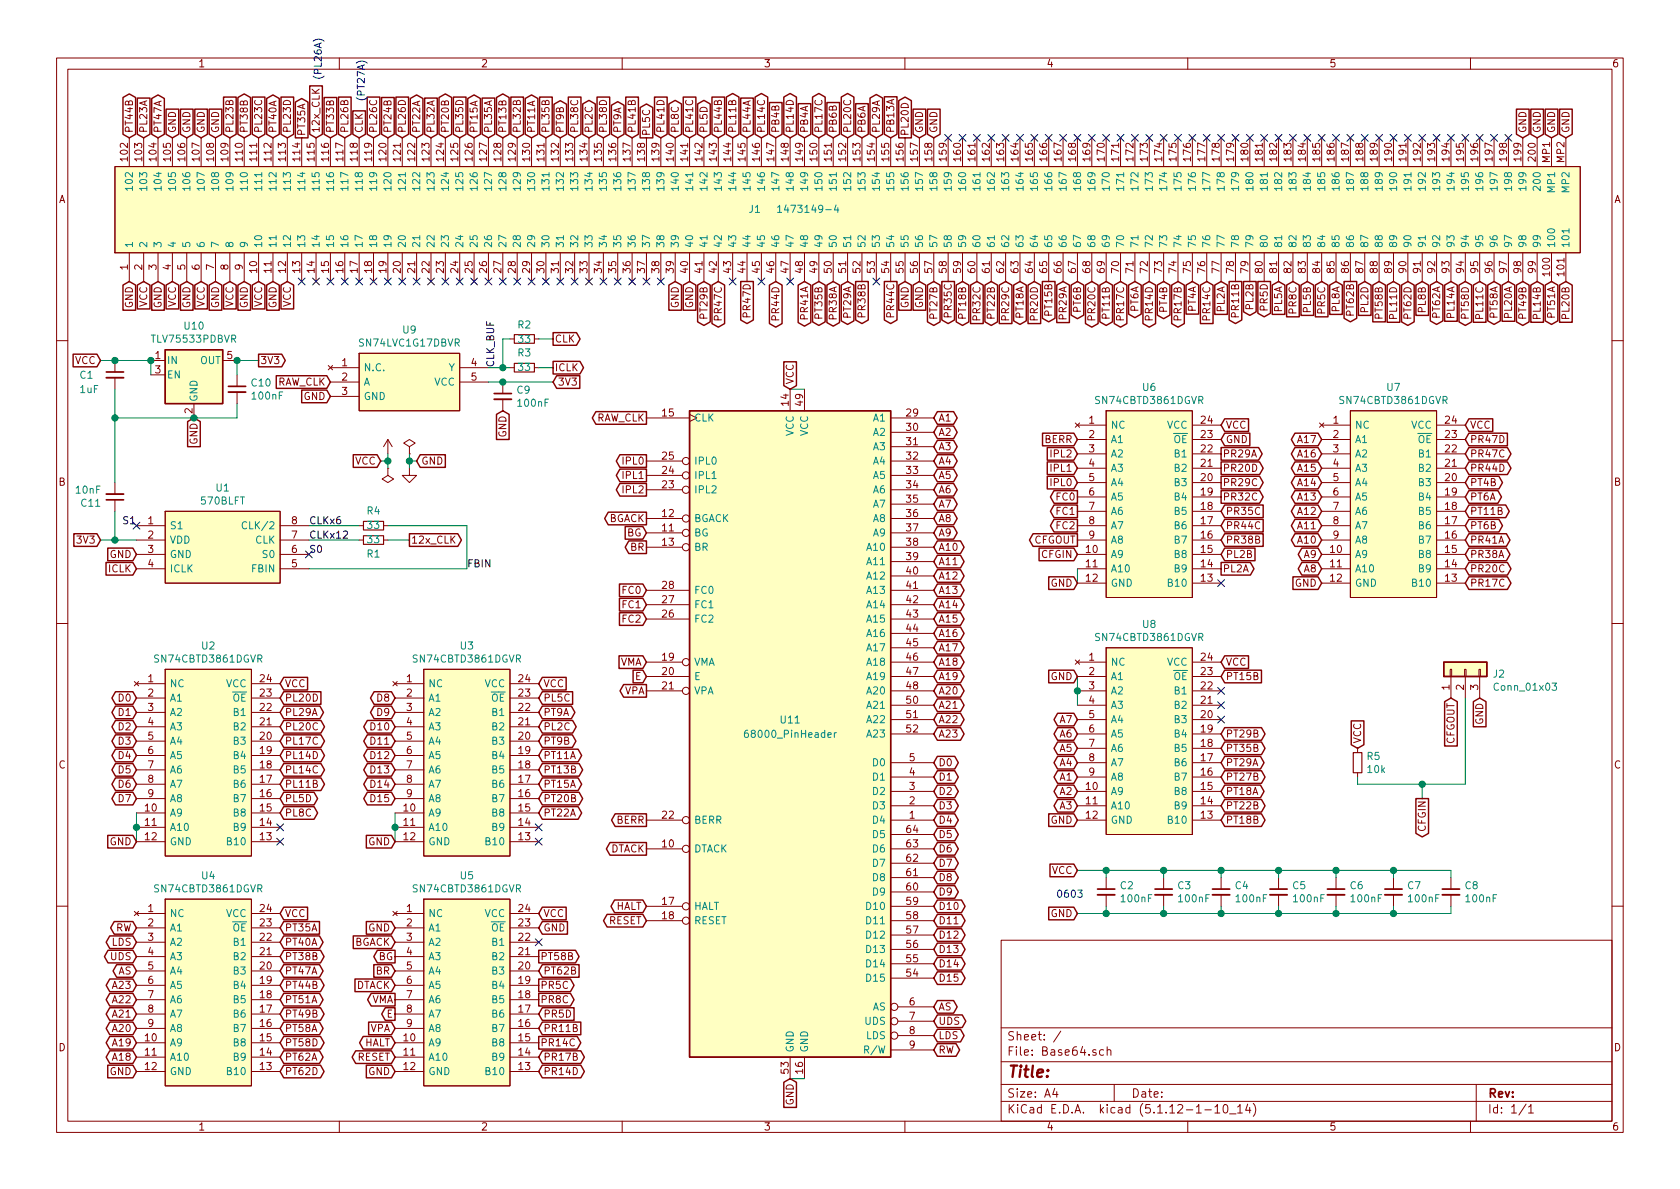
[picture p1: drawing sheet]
EESchema Schematic File Version 4
EELAYER 30 0
EELAYER END
$Descr A4 11693 8268
encoding utf-8
Sheet 1 1
Title ""
Date ""
Rev ""
Comp ""
Comment1 ""
Comment2 ""
Comment3 ""
Comment4 ""
$EndDescr
$Comp
L power:VCC #PWR0101
U 1 1
P 2700 3150
F 0 "#PWR0101" H 2715 3323 50  0001 C CNN
F 1 "VCC" H 2715 3323 50  0001 C CNN
F 2 "" H 2700 3150 50  0001 C CNN
F 3 "" H 2700 3150 50  0001 C CNN
	1    2700 3150
	1    0    0    -1  
$EndComp
$Comp
L power:PWR_FLAG #FLG0101
U 1 1
P 2700 3250
F 0 "#FLG0101" H 2700 3325 50  0001 C CNN
F 1 "PWR_FLAG" H 2700 3423 50  0001 C CNN
F 2 "" H 2700 3250 50  0001 C CNN
F 3 "~" H 2700 3250 50  0001 C CNN
	1    2700 3250
	-1   0    0    1   
$EndComp
Text GLabel 2650 3200 0    50   Input ~ 0
VCC
Wire Wire Line
	2700 3150 2700 3200
Wire Wire Line
	2650 3200 2700 3200
Connection ~ 2700 3200
Wire Wire Line
	2700 3200 2700 3250
$Comp
L power:PWR_FLAG #FLG0102
U 1 1
P 2850 3150
F 0 "#FLG0102" H 2850 3225 50  0001 C CNN
F 1 "PWR_FLAG" H 2850 3323 50  0001 C CNN
F 2 "" H 2850 3150 50  0001 C CNN
F 3 "~" H 2850 3150 50  0001 C CNN
	1    2850 3150
	1    0    0    -1  
$EndComp
$Comp
L power:GND #PWR0102
U 1 1
P 2850 3250
F 0 "#PWR0102" H 2850 3000 50  0001 C CNN
F 1 "GND" H 2855 3077 50  0001 C CNN
F 2 "" H 2850 3250 50  0001 C CNN
F 3 "" H 2850 3250 50  0001 C CNN
	1    2850 3250
	1    0    0    -1  
$EndComp
Text GLabel 2900 3200 2    50   Input ~ 0
GND
Wire Wire Line
	2850 3150 2850 3200
Wire Wire Line
	2900 3200 2850 3200
Connection ~ 2850 3200
Wire Wire Line
	2850 3200 2850 3250
$Comp
L CPU_NXP_68000:68000D U11
U 1 1
P 5500 5100
F 0 "U11" H 5500 5200 50  0000 C CNN
F 1 "68000_PinHeader" H 5500 5100 50  0000 C CNN
F 2 "Package_DIP:DIP-64_W22.86mm" H 5500 5100 50  0001 C CNN
F 3 "" H 5500 5100 50  0001 C CNN
	1    5500 5100
	1    0    0    -1  
$EndComp
Text GLabel 5500 7500 3    50   Input ~ 0
GND
Wire Wire Line
	5500 7500 5600 7500
Text GLabel 5500 2700 1    50   Input ~ 0
VCC
Wire Wire Line
	5500 2700 5600 2700
Text GLabel 6500 2900 2    50   BiDi ~ 0
A1
Text GLabel 6500 3000 2    50   BiDi ~ 0
A2
Text GLabel 6500 3100 2    50   BiDi ~ 0
A3
Text GLabel 6500 3200 2    50   BiDi ~ 0
A4
Text GLabel 6500 3300 2    50   BiDi ~ 0
A5
Text GLabel 6500 3400 2    50   BiDi ~ 0
A6
Text GLabel 6500 3500 2    50   BiDi ~ 0
A7
Text GLabel 6500 3600 2    50   BiDi ~ 0
A8
Text GLabel 6500 3700 2    50   BiDi ~ 0
A9
Text GLabel 6500 3800 2    50   BiDi ~ 0
A10
Text GLabel 6500 3900 2    50   BiDi ~ 0
A11
Text GLabel 6500 4000 2    50   BiDi ~ 0
A12
Text GLabel 6500 4100 2    50   BiDi ~ 0
A13
Text GLabel 6500 4200 2    50   BiDi ~ 0
A14
Text GLabel 6500 4300 2    50   BiDi ~ 0
A15
Text GLabel 6500 4400 2    50   BiDi ~ 0
A16
Text GLabel 6500 4500 2    50   BiDi ~ 0
A17
Text GLabel 6500 4600 2    50   BiDi ~ 0
A18
Text GLabel 6500 4700 2    50   BiDi ~ 0
A19
Text GLabel 6500 4800 2    50   BiDi ~ 0
A20
Text GLabel 6500 4900 2    50   BiDi ~ 0
A21
Text GLabel 6500 5000 2    50   BiDi ~ 0
A22
Text GLabel 6500 5100 2    50   BiDi ~ 0
A23
Text GLabel 6500 5300 2    50   BiDi ~ 0
D0
Text GLabel 6500 5400 2    50   BiDi ~ 0
D1
Text GLabel 6500 5500 2    50   BiDi ~ 0
D2
Text GLabel 6500 5600 2    50   BiDi ~ 0
D3
Text GLabel 6500 5700 2    50   BiDi ~ 0
D4
Text GLabel 6500 5800 2    50   BiDi ~ 0
D5
Text GLabel 6500 5900 2    50   BiDi ~ 0
D6
Text GLabel 6500 6000 2    50   BiDi ~ 0
D7
Text GLabel 6500 6100 2    50   BiDi ~ 0
D8
Text GLabel 6500 6200 2    50   BiDi ~ 0
D9
Text GLabel 6500 6300 2    50   BiDi ~ 0
D10
Text GLabel 6500 6400 2    50   BiDi ~ 0
D11
Text GLabel 6500 6500 2    50   BiDi ~ 0
D12
Text GLabel 6500 6600 2    50   BiDi ~ 0
D13
Text GLabel 6500 6700 2    50   BiDi ~ 0
D14
Text GLabel 6500 6800 2    50   BiDi ~ 0
D15
Text GLabel 6500 7000 2    50   BiDi ~ 0
AS
Text GLabel 6500 7100 2    50   BiDi ~ 0
UDS
Text GLabel 6500 7200 2    50   BiDi ~ 0
LDS
Text GLabel 6500 7300 2    50   BiDi ~ 0
RW
Text GLabel 4500 4100 0    50   Input ~ 0
FC0
Text GLabel 4500 4200 0    50   Input ~ 0
FC1
Text GLabel 4500 4300 0    50   Input ~ 0
FC2
Text GLabel 2750 6950 0    50   Output ~ 0
VMA
Text GLabel 4500 4700 0    50   Input ~ 0
E
Text GLabel 4500 4800 0    50   Output ~ 0
VPA
Text GLabel 4500 3800 0    50   Output ~ 0
BR
Text GLabel 4500 3700 0    50   Input ~ 0
BG
Text GLabel 4500 3600 0    50   Output ~ 0
BGACK
Text GLabel 4500 3200 0    50   Output ~ 0
IPL0
Text GLabel 4500 3300 0    50   Output ~ 0
IPL1
Text GLabel 4500 3400 0    50   Output ~ 0
IPL2
Text GLabel 4500 2900 0    50   Output ~ 0
RAW_CLK
Text GLabel 4500 5700 0    50   Output ~ 0
BERR
Text GLabel 4500 5900 0    50   Output ~ 0
DTACK
Text GLabel 4500 6300 0    50   BiDi ~ 0
HALT
Text GLabel 4500 6400 0    50   BiDi ~ 0
RESET
$Comp
L Base64:1473149-1 J1
U 1 1
P 900 1950
F 0 "J1" V 1400 -2450 50  0000 L CNN
F 1 "1473149-4" V 1400 -3000 50  0000 L CNN
F 2 "Base64:TE_DDR2-SODIMM-200_1473149-x" H 1750 2050 50  0001 L CNN
F 3 "https://www.te.com/commerce/DocumentDelivery/DDEController?Action=srchrtrv&DocNm=1473149&DocType=Customer+Drawing&DocLang=English" H 1750 1950 50  0001 L CNN
	1    900  1950
	0    -1   -1   0   
$EndComp
Text GLabel 2300 2650 0    50   Input ~ 0
RAW_CLK
Text GLabel 4100 950  1    50   BiDi ~ 0
PL2C
Text GLabel 4500 950  1    50   Output ~ 0
PL5C
Text GLabel 9100 1950 3    50   Input ~ 0
PL5B
Text GLabel 8900 1950 3    50   Input ~ 0
PL5A
Text GLabel 9500 1950 3    50   Input ~ 0
PL2D
Text GLabel 8700 1950 3    50   Output ~ 0
PL2B
Text GLabel 8500 1950 3    50   Input ~ 0
PL2A
Text GLabel 2700 950  1    50   Input ~ 0
PT24B
Text GLabel 10600 950  1    50   Input ~ 0
GND
Text GLabel 6400 950  1    50   Input ~ 0
GND
NoConn ~ 6600 950 
NoConn ~ 6700 950 
NoConn ~ 6800 950 
NoConn ~ 6900 950 
NoConn ~ 7000 950 
NoConn ~ 7100 950 
NoConn ~ 7200 950 
NoConn ~ 7300 950 
NoConn ~ 7400 950 
NoConn ~ 7500 950 
NoConn ~ 7600 950 
NoConn ~ 7700 950 
NoConn ~ 7800 950 
NoConn ~ 7900 950 
NoConn ~ 8000 950 
NoConn ~ 8100 950 
NoConn ~ 8200 950 
NoConn ~ 8300 950 
NoConn ~ 8400 950 
NoConn ~ 8500 950 
NoConn ~ 8600 950 
NoConn ~ 8700 950 
NoConn ~ 8800 950 
NoConn ~ 8900 950 
NoConn ~ 9000 950 
NoConn ~ 9100 950 
NoConn ~ 9200 950 
NoConn ~ 9300 950 
NoConn ~ 9400 950 
NoConn ~ 9500 950 
NoConn ~ 9600 950 
NoConn ~ 9700 950 
NoConn ~ 9800 950 
NoConn ~ 9900 950 
NoConn ~ 10000 950 
NoConn ~ 10100 950 
NoConn ~ 10200 950 
NoConn ~ 10300 950 
NoConn ~ 10400 950 
NoConn ~ 10500 950 
Text GLabel 900  1950 3    50   Input ~ 0
GND
Text GLabel 1100 1950 3    50   Input ~ 0
GND
Text GLabel 1300 1950 3    50   Input ~ 0
GND
Text GLabel 1500 1950 3    50   Input ~ 0
GND
Text GLabel 1700 1950 3    50   Input ~ 0
GND
Text GLabel 1900 1950 3    50   Input ~ 0
GND
Text GLabel 1000 1950 3    50   Input ~ 0
VCC
Text GLabel 1200 1950 3    50   Input ~ 0
VCC
Text GLabel 1400 1950 3    50   Input ~ 0
VCC
Text GLabel 1600 1950 3    50   Input ~ 0
VCC
Text GLabel 1800 1950 3    50   Input ~ 0
VCC
Text GLabel 2000 1950 3    50   Input ~ 0
VCC
Text GLabel 4700 1950 3    50   Input ~ 0
GND
Text GLabel 4800 1950 3    50   Input ~ 0
GND
NoConn ~ 2100 1950
NoConn ~ 2200 1950
NoConn ~ 2300 1950
NoConn ~ 2400 1950
NoConn ~ 2500 1950
NoConn ~ 2600 1950
NoConn ~ 2700 1950
NoConn ~ 2800 1950
NoConn ~ 2900 1950
NoConn ~ 3000 1950
NoConn ~ 3100 1950
NoConn ~ 3200 1950
NoConn ~ 3300 1950
NoConn ~ 3400 1950
NoConn ~ 3500 1950
NoConn ~ 3600 1950
NoConn ~ 3700 1950
NoConn ~ 3800 1950
NoConn ~ 3900 1950
NoConn ~ 4000 1950
NoConn ~ 4100 1950
NoConn ~ 4200 1950
NoConn ~ 4300 1950
NoConn ~ 4400 1950
NoConn ~ 4500 1950
NoConn ~ 4600 1950
Text GLabel 4900 1950 3    50   BiDi ~ 0
PT29B
NoConn ~ 5100 1950
NoConn ~ 5300 1950
NoConn ~ 5500 1950
Text GLabel 5000 1950 3    50   BiDi ~ 0
PR47C
Text GLabel 5200 1950 3    50   Output ~ 0
PR47D
Text GLabel 5400 1950 3    50   BiDi ~ 0
PR44D
Text GLabel 5600 1950 3    50   BiDi ~ 0
PR41A
Text GLabel 5700 1950 3    50   BiDi ~ 0
PT35B
Text GLabel 5800 1950 3    50   BiDi ~ 0
PR38A
Text GLabel 5900 1950 3    50   BiDi ~ 0
PT29A
Text GLabel 6000 1950 3    50   Output ~ 0
PR38B
NoConn ~ 6100 1950
Text GLabel 6200 1950 3    50   Output ~ 0
PR44C
Text GLabel 6300 1950 3    50   Input ~ 0
GND
Text GLabel 6400 1950 3    50   Input ~ 0
GND
Text GLabel 6500 1950 3    50   BiDi ~ 0
PT27B
Text GLabel 6600 1950 3    50   Output ~ 0
PR35C
Text GLabel 6700 1950 3    50   BiDi ~ 0
PT18B
Text GLabel 6800 1950 3    50   Input ~ 0
PR32C
Text GLabel 6900 1950 3    50   BiDi ~ 0
PT22B
Text GLabel 7000 1950 3    50   Input ~ 0
PR29C
Text GLabel 7100 1950 3    50   BiDi ~ 0
PT18A
Text GLabel 7200 1950 3    50   Input ~ 0
PR20D
Text GLabel 7300 1950 3    50   Output ~ 0
PT15B
Text GLabel 7400 1950 3    50   Input ~ 0
PR29A
Text GLabel 7500 1950 3    50   BiDi ~ 0
PT6B
Text GLabel 7600 1950 3    50   BiDi ~ 0
PR20C
Text GLabel 7700 1950 3    50   BiDi ~ 0
PT11B
Text GLabel 7800 1950 3    50   BiDi ~ 0
PR17C
Text GLabel 7900 1950 3    50   BiDi ~ 0
PT6A
Text GLabel 8000 1950 3    50   BiDi ~ 0
PR14D
Text GLabel 8100 1950 3    50   BiDi ~ 0
PT4B
Text GLabel 8200 1950 3    50   BiDi ~ 0
PR17B
Text GLabel 8300 1950 3    50   Input ~ 0
PT4A
Text GLabel 8400 1950 3    50   Input ~ 0
PR14C
Text GLabel 8600 1950 3    50   Output ~ 0
PR11B
Text GLabel 8800 1950 3    50   Output ~ 0
PR5D
Text GLabel 9000 1950 3    50   Input ~ 0
PR8C
Text GLabel 9200 1950 3    50   Input ~ 0
PR5C
Text GLabel 9300 1950 3    50   Input ~ 0
PL8A
Text GLabel 9400 1950 3    50   Output ~ 0
PT62B
Text GLabel 9600 1950 3    50   Input ~ 0
PT58B
Text GLabel 9700 1950 3    50   Input ~ 0
PL11D
Text GLabel 9800 1950 3    50   BiDi ~ 0
PT62D
Text GLabel 9900 1950 3    50   Input ~ 0
PL8B
Text GLabel 10000 1950 3    50   BiDi ~ 0
PT62A
Text GLabel 10100 1950 3    50   Input ~ 0
PL14A
Text GLabel 10200 1950 3    50   BiDi ~ 0
PT58D
Text GLabel 10300 1950 3    50   Input ~ 0
PL11C
Text GLabel 10400 1950 3    50   BiDi ~ 0
PT58A
Text GLabel 10500 1950 3    50   Input ~ 0
PL20A
Text GLabel 10600 1950 3    50   BiDi ~ 0
PT49B
Text GLabel 10700 1950 3    50   Input ~ 0
PL14B
Text GLabel 10800 1950 3    50   BiDi ~ 0
PT51A
Text GLabel 10900 1950 3    50   Input ~ 0
PL20B
Text GLabel 900  950  1    50   BiDi ~ 0
PT44B
Text GLabel 1000 950  1    50   Input ~ 0
PL23A
Text GLabel 1100 950  1    50   BiDi ~ 0
PT47A
Text GLabel 1200 950  1    50   Input ~ 0
GND
Text GLabel 1300 950  1    50   Input ~ 0
GND
Text GLabel 1400 950  1    50   Input ~ 0
GND
Text GLabel 1500 950  1    50   Input ~ 0
GND
Text GLabel 1600 950  1    50   Input ~ 0
PL23B
Text GLabel 1700 950  1    50   BiDi ~ 0
PT38B
Text GLabel 1800 950  1    50   Input ~ 0
PL23C
Text GLabel 1900 950  1    50   BiDi ~ 0
PT40A
Text GLabel 2000 950  1    50   Input ~ 0
PL23D
Text GLabel 2100 950  1    50   Output ~ 0
PT35A
Text GLabel 2300 950  1    50   Input ~ 0
PT33B
Text GLabel 2400 950  1    50   Input ~ 0
PL26B
Text GLabel 2600 950  1    50   Input ~ 0
PL26C
Text GLabel 2800 950  1    50   Input ~ 0
PL26D
Text GLabel 2900 950  1    50   BiDi ~ 0
PT22A
Text GLabel 3000 950  1    50   Input ~ 0
PL32A
Text GLabel 3100 950  1    50   BiDi ~ 0
PT20B
Text GLabel 3200 950  1    50   Input ~ 0
PL35D
Text GLabel 3300 950  1    50   BiDi ~ 0
PT15A
Text GLabel 3400 950  1    50   Input ~ 0
PL35A
Text GLabel 3500 950  1    50   BiDi ~ 0
PT13B
Text GLabel 3600 950  1    50   Input ~ 0
PL32B
Text GLabel 3700 950  1    50   BiDi ~ 0
PT11A
Text GLabel 3800 950  1    50   Input ~ 0
PL35B
Text GLabel 3900 950  1    50   BiDi ~ 0
PT9B
Text GLabel 4000 950  1    50   Input ~ 0
PL38C
Text GLabel 4200 950  1    50   Input ~ 0
PL38D
Text GLabel 4300 950  1    50   BiDi ~ 0
PT9A
Text GLabel 4400 950  1    50   Input ~ 0
PL41B
Text GLabel 4600 950  1    50   Input ~ 0
PL41D
Text GLabel 4700 950  1    50   BiDi ~ 0
PL8C
Text GLabel 4800 950  1    50   Input ~ 0
PL41C
Text GLabel 4900 950  1    50   BiDi ~ 0
PL5D
Text GLabel 5000 950  1    50   Input ~ 0
PL44B
Text GLabel 5100 950  1    50   BiDi ~ 0
PL11B
Text GLabel 5200 950  1    50   Input ~ 0
PL44A
Text GLabel 5300 950  1    50   BiDi ~ 0
PL14C
Text GLabel 5400 950  1    50   Input ~ 0
PB4B
Text GLabel 5500 950  1    50   BiDi ~ 0
PL14D
Text GLabel 5600 950  1    50   Input ~ 0
PB4A
Text GLabel 5700 950  1    50   BiDi ~ 0
PL17C
Text GLabel 5800 950  1    50   Input ~ 0
PB6B
Text GLabel 5900 950  1    50   BiDi ~ 0
PL20C
Text GLabel 6000 950  1    50   Input ~ 0
PB6A
Text GLabel 6100 950  1    50   BiDi ~ 0
PL29A
Text GLabel 6200 950  1    50   Input ~ 0
PB13A
Text GLabel 6300 950  1    50   Output ~ 0
PL20D
Text GLabel 950  4850 0    50   BiDi ~ 0
D0
Text GLabel 950  4950 0    50   BiDi ~ 0
D1
Text GLabel 950  5050 0    50   BiDi ~ 0
D2
Text GLabel 950  5150 0    50   BiDi ~ 0
D3
Text GLabel 950  5250 0    50   BiDi ~ 0
D4
Text GLabel 950  5350 0    50   BiDi ~ 0
D5
Text GLabel 950  5450 0    50   BiDi ~ 0
D6
Text GLabel 950  5550 0    50   BiDi ~ 0
D7
Text GLabel 950  5850 0    50   Input ~ 0
GND
Text GLabel 10700 950  1    50   Input ~ 0
GND
Text GLabel 10800 950  1    50   Input ~ 0
GND
Text GLabel 10900 950  1    50   Input ~ 0
GND
Text GLabel 3750 5050 2    50   BiDi ~ 0
PL2C
Text GLabel 3750 4850 2    50   Input ~ 0
PL5C
Text GLabel 3750 5250 2    50   BiDi ~ 0
PT11A
Text GLabel 3750 5150 2    50   BiDi ~ 0
PT9B
Text GLabel 3750 4950 2    50   BiDi ~ 0
PT9A
Text GLabel 1950 5650 2    50   BiDi ~ 0
PL8C
Text GLabel 1950 5550 2    50   BiDi ~ 0
PL5D
Text GLabel 1950 5450 2    50   BiDi ~ 0
PL11B
Text GLabel 1950 5350 2    50   BiDi ~ 0
PL14C
Text GLabel 1950 5250 2    50   BiDi ~ 0
PL14D
Text GLabel 1950 5150 2    50   BiDi ~ 0
PL17C
Text GLabel 1950 5050 2    50   BiDi ~ 0
PL20C
Text GLabel 1950 4950 2    50   BiDi ~ 0
PL29A
Text GLabel 1950 4850 2    50   Input ~ 0
PL20D
Text GLabel 2750 4850 0    50   BiDi ~ 0
D8
Text GLabel 2750 4950 0    50   BiDi ~ 0
D9
Text GLabel 2750 5050 0    50   BiDi ~ 0
D10
Text GLabel 2750 5150 0    50   BiDi ~ 0
D11
Text GLabel 2750 5250 0    50   BiDi ~ 0
D12
Text GLabel 2750 5350 0    50   BiDi ~ 0
D13
Text GLabel 2750 5450 0    50   BiDi ~ 0
D14
Text GLabel 2750 5550 0    50   BiDi ~ 0
D15
Text GLabel 2750 5850 0    50   Input ~ 0
GND
Text GLabel 1950 6350 2    50   Input ~ 0
VCC
Text GLabel 3750 5650 2    50   BiDi ~ 0
PT22A
Text GLabel 3750 5550 2    50   BiDi ~ 0
PT20B
Text GLabel 3750 5450 2    50   BiDi ~ 0
PT15A
Text GLabel 3750 5350 2    50   BiDi ~ 0
PT13B
Text GLabel 950  7450 0    50   Input ~ 0
GND
Text GLabel 2750 7450 0    50   Input ~ 0
GND
Text GLabel 950  6850 0    50   BiDi ~ 0
A23
Text GLabel 950  6950 0    50   BiDi ~ 0
A22
Text GLabel 950  7050 0    50   BiDi ~ 0
A21
Text GLabel 950  7150 0    50   BiDi ~ 0
A20
Text GLabel 950  7250 0    50   BiDi ~ 0
A19
Text GLabel 950  7350 0    50   BiDi ~ 0
A18
Text GLabel 950  6750 0    50   BiDi ~ 0
AS
Text GLabel 950  6650 0    50   BiDi ~ 0
UDS
Text GLabel 950  6550 0    50   BiDi ~ 0
LDS
Text GLabel 950  6450 0    50   BiDi ~ 0
RW
Text GLabel 2750 6850 0    50   Input ~ 0
DTACK
Text GLabel 2750 6650 0    50   Output ~ 0
BG
Text GLabel 2750 6550 0    50   Input ~ 0
BGACK
Text GLabel 2750 6750 0    50   Input ~ 0
BR
Text GLabel 2750 7050 0    50   Output ~ 0
E
Text GLabel 4500 4600 0    50   Input ~ 0
VMA
Text GLabel 2750 7150 0    50   Input ~ 0
VPA
Text GLabel 2750 7250 0    50   BiDi ~ 0
HALT
Text GLabel 2750 7350 0    50   BiDi ~ 0
RESET
Text GLabel 7500 3350 0    50   Input ~ 0
IPL0
Text GLabel 7500 3250 0    50   Input ~ 0
IPL1
Text GLabel 7500 3150 0    50   Input ~ 0
IPL2
Text GLabel 8500 3050 2    50   Input ~ 0
GND
Text GLabel 3750 6450 2    50   Input ~ 0
GND
Text GLabel 1950 4750 2    50   Input ~ 0
VCC
NoConn ~ 1950 5750
NoConn ~ 1950 5850
Text GLabel 3750 4750 2    50   Input ~ 0
VCC
NoConn ~ 3750 5850
$Comp
L Base64:SN74CBTD3861DGVR U4
U 1 1
P 1450 6900
F 0 "U4" H 1450 7715 50  0000 C CNN
F 1 "SN74CBTD3861DGVR" H 1450 7624 50  0000 C CNN
F 2 "Package_SO:TSSOP-24_4.4x5mm_P0.4mm" H 1800 7550 50  0001 L CNN
F 3 "http://www.ti.com/lit/ds/symlink/sn74cbtd3861.pdf" H 1800 7450 50  0001 L CNN
	1    1450 6900
	1    0    0    -1  
$EndComp
$Comp
L Base64:SN74CBTD3861DGVR U5
U 1 1
P 3250 6900
F 0 "U5" H 3250 7715 50  0000 C CNN
F 1 "SN74CBTD3861DGVR" H 3250 7624 50  0000 C CNN
F 2 "Package_SO:TSSOP-24_4.4x5mm_P0.4mm" H 3600 7550 50  0001 L CNN
F 3 "http://www.ti.com/lit/ds/symlink/sn74cbtd3861.pdf" H 3600 7450 50  0001 L CNN
	1    3250 6900
	1    0    0    -1  
$EndComp
Text GLabel 3750 6350 2    50   Input ~ 0
VCC
$Comp
L Base64:SN74CBTD3861DGVR U6
U 1 1
P 8000 3500
F 0 "U6" H 8000 4315 50  0000 C CNN
F 1 "SN74CBTD3861DGVR" H 8000 4224 50  0000 C CNN
F 2 "Package_SO:TSSOP-24_4.4x5mm_P0.4mm" H 8350 4150 50  0001 L CNN
F 3 "http://www.ti.com/lit/ds/symlink/sn74cbtd3861.pdf" H 8350 4050 50  0001 L CNN
	1    8000 3500
	1    0    0    -1  
$EndComp
Text GLabel 1950 6850 2    50   BiDi ~ 0
PT44B
Text GLabel 1950 6750 2    50   BiDi ~ 0
PT47A
Text GLabel 1950 6650 2    50   BiDi ~ 0
PT38B
Text GLabel 1950 6550 2    50   BiDi ~ 0
PT40A
Text GLabel 1950 6450 2    50   Input ~ 0
PT35A
Text GLabel 3750 6750 2    50   Input ~ 0
PT62B
Text GLabel 3750 6650 2    50   Output ~ 0
PT58B
Text GLabel 1950 7450 2    50   BiDi ~ 0
PT62D
Text GLabel 1950 7350 2    50   BiDi ~ 0
PT62A
Text GLabel 1950 7250 2    50   BiDi ~ 0
PT58D
Text GLabel 1950 7150 2    50   BiDi ~ 0
PT58A
Text GLabel 1950 7050 2    50   BiDi ~ 0
PT49B
Text GLabel 1950 6950 2    50   BiDi ~ 0
PT51A
Text GLabel 3750 7350 2    50   BiDi ~ 0
PR17B
Text GLabel 3750 7250 2    50   Output ~ 0
PR14C
Text GLabel 3750 7150 2    50   Input ~ 0
PR11B
Text GLabel 3750 7050 2    50   Input ~ 0
PR5D
Text GLabel 3750 6950 2    50   Output ~ 0
PR8C
Text GLabel 3750 6850 2    50   Output ~ 0
PR5C
Text GLabel 3750 7450 2    50   BiDi ~ 0
PR14D
Text GLabel 8500 2950 2    50   Input ~ 0
VCC
Text GLabel 7500 4050 0    50   Input ~ 0
GND
Text GLabel 7500 3050 0    50   Input ~ 0
BERR
Text GLabel 10200 3150 2    50   BiDi ~ 0
PR47C
Text GLabel 10200 3050 2    50   Input ~ 0
PR47D
Text GLabel 10200 3250 2    50   BiDi ~ 0
PR44D
Text GLabel 10200 3750 2    50   BiDi ~ 0
PR41A
Text GLabel 10200 3850 2    50   BiDi ~ 0
PR38A
Text GLabel 8500 3750 2    50   Input ~ 0
PR38B
Text GLabel 8500 3650 2    50   Input ~ 0
PR44C
Text GLabel 8500 3550 2    50   Input ~ 0
PR35C
Text GLabel 8500 3450 2    50   Output ~ 0
PR32C
Text GLabel 8500 3350 2    50   Output ~ 0
PR29C
Text GLabel 8500 3250 2    50   Output ~ 0
PR20D
Text GLabel 8500 3150 2    50   Output ~ 0
PR29A
Text GLabel 7500 3450 0    50   Output ~ 0
FC0
Text GLabel 7500 3550 0    50   Output ~ 0
FC1
Text GLabel 7500 3650 0    50   Output ~ 0
FC2
$Comp
L Base64:SN74CBTD3861DGVR U7
U 1 1
P 9700 3500
F 0 "U7" H 9700 4315 50  0000 C CNN
F 1 "SN74CBTD3861DGVR" H 9700 4224 50  0000 C CNN
F 2 "Package_SO:TSSOP-24_4.4x5mm_P0.4mm" H 10050 4150 50  0001 L CNN
F 3 "http://www.ti.com/lit/ds/symlink/sn74cbtd3861.pdf" H 10050 4050 50  0001 L CNN
	1    9700 3500
	1    0    0    -1  
$EndComp
Text GLabel 9200 4050 0    50   Input ~ 0
GND
Text GLabel 10200 2950 2    50   Input ~ 0
VCC
Text GLabel 10200 3950 2    50   BiDi ~ 0
PR20C
Text GLabel 10200 4050 2    50   BiDi ~ 0
PR17C
$Comp
L Base64:SN74CBTD3861DGVR U8
U 1 1
P 8000 5150
F 0 "U8" H 8000 5965 50  0000 C CNN
F 1 "SN74CBTD3861DGVR" H 8000 5874 50  0000 C CNN
F 2 "Package_SO:TSSOP-24_4.4x5mm_P0.4mm" H 8350 5800 50  0001 L CNN
F 3 "http://www.ti.com/lit/ds/symlink/sn74cbtd3861.pdf" H 8350 5700 50  0001 L CNN
	1    8000 5150
	1    0    0    -1  
$EndComp
Text GLabel 7500 5700 0    50   Input ~ 0
GND
Text GLabel 8500 4600 2    50   Input ~ 0
VCC
Text GLabel 7500 5400 0    50   BiDi ~ 0
A1
Text GLabel 7500 5500 0    50   BiDi ~ 0
A2
Text GLabel 7500 5600 0    50   BiDi ~ 0
A3
Text GLabel 7500 5300 0    50   BiDi ~ 0
A4
Text GLabel 7500 5200 0    50   BiDi ~ 0
A5
Text GLabel 7500 5100 0    50   BiDi ~ 0
A6
Text GLabel 7500 5000 0    50   BiDi ~ 0
A7
Text GLabel 9200 3950 0    50   BiDi ~ 0
A8
Text GLabel 9200 3850 0    50   BiDi ~ 0
A9
Text GLabel 9200 3750 0    50   BiDi ~ 0
A10
Text GLabel 9200 3650 0    50   BiDi ~ 0
A11
Text GLabel 9200 3550 0    50   BiDi ~ 0
A12
Text GLabel 9200 3450 0    50   BiDi ~ 0
A13
Text GLabel 9200 3350 0    50   BiDi ~ 0
A14
Text GLabel 9200 3250 0    50   BiDi ~ 0
A15
Text GLabel 9200 3150 0    50   BiDi ~ 0
A16
Text GLabel 9200 3050 0    50   BiDi ~ 0
A17
Text GLabel 7500 3850 0    50   Input ~ 0
CFGIN
Text GLabel 7500 3750 0    50   Output ~ 0
CFGOUT
$Comp
L Device:R_Small R1
U 1 1
P 2600 3750
F 0 "R1" V 2500 3750 50  0000 C CNN
F 1 "33" V 2600 3750 50  0000 C CNN
F 2 "Resistor_SMD:R_0805_2012Metric" H 2600 3750 50  0001 C CNN
F 3 "~" H 2600 3750 50  0001 C CNN
	1    2600 3750
	0    -1   -1   0   
$EndComp
$Comp
L Device:C_Small C2
U 1 1
P 7700 6200
F 0 "C2" H 7792 6246 50  0000 L CNN
F 1 "100nF" H 7792 6155 50  0000 L CNN
F 2 "Capacitor_SMD:C_0603_1608Metric" H 7700 6200 50  0001 C CNN
F 3 "~" H 7700 6200 50  0001 C CNN
	1    7700 6200
	1    0    0    -1  
$EndComp
Text GLabel 7500 6050 0    50   Input ~ 0
VCC
Text GLabel 7500 6350 0    50   Input ~ 0
GND
Wire Wire Line
	8100 6050 8100 6100
Wire Wire Line
	8100 6350 8100 6300
$Comp
L Device:C_Small C3
U 1 1
P 8100 6200
F 0 "C3" H 8192 6246 50  0000 L CNN
F 1 "100nF" H 8192 6155 50  0000 L CNN
F 2 "Capacitor_SMD:C_0603_1608Metric" H 8100 6200 50  0001 C CNN
F 3 "~" H 8100 6200 50  0001 C CNN
	1    8100 6200
	1    0    0    -1  
$EndComp
Wire Wire Line
	8500 6050 8500 6100
Wire Wire Line
	8500 6350 8500 6300
Wire Wire Line
	7500 6350 7700 6350
$Comp
L Device:C_Small C11
U 1 1
P 800 3450
F 0 "C11" H 892 3496 50  0000 L CNN
F 1 "10nF" H 892 3405 50  0000 L CNN
F 2 "Capacitor_SMD:C_0603_1608Metric" H 800 3450 50  0001 C CNN
F 3 "~" H 800 3450 50  0001 C CNN
	1    800  3450
	-1   0    0    1   
$EndComp
Wire Wire Line
	7700 6300 7700 6350
Connection ~ 7700 6350
Wire Wire Line
	7700 6350 8100 6350
Wire Wire Line
	8100 6050 8500 6050
Connection ~ 8100 6050
Wire Wire Line
	8500 6350 8100 6350
Connection ~ 8100 6350
$Comp
L Device:C_Small C4
U 1 1
P 8500 6200
F 0 "C4" H 8592 6246 50  0000 L CNN
F 1 "100nF" H 8592 6155 50  0000 L CNN
F 2 "Capacitor_SMD:C_0603_1608Metric" H 8500 6200 50  0001 C CNN
F 3 "~" H 8500 6200 50  0001 C CNN
	1    8500 6200
	1    0    0    -1  
$EndComp
Wire Wire Line
	8900 6100 8900 6050
Wire Wire Line
	8900 6050 8500 6050
Connection ~ 8500 6050
Wire Wire Line
	8900 6300 8900 6350
Wire Wire Line
	8900 6350 8500 6350
Connection ~ 8500 6350
$Comp
L Device:C_Small C5
U 1 1
P 8900 6200
F 0 "C5" H 8992 6246 50  0000 L CNN
F 1 "100nF" H 8992 6155 50  0000 L CNN
F 2 "Capacitor_SMD:C_0603_1608Metric" H 8900 6200 50  0001 C CNN
F 3 "~" H 8900 6200 50  0001 C CNN
	1    8900 6200
	1    0    0    -1  
$EndComp
Wire Wire Line
	9300 6100 9300 6050
Wire Wire Line
	9300 6050 8900 6050
Connection ~ 8900 6050
Wire Wire Line
	8900 6350 9300 6350
Wire Wire Line
	9300 6350 9300 6300
Connection ~ 8900 6350
$Comp
L Device:C_Small C6
U 1 1
P 9300 6200
F 0 "C6" H 9392 6246 50  0000 L CNN
F 1 "100nF" H 9392 6155 50  0000 L CNN
F 2 "Capacitor_SMD:C_0603_1608Metric" H 9300 6200 50  0001 C CNN
F 3 "~" H 9300 6200 50  0001 C CNN
	1    9300 6200
	1    0    0    -1  
$EndComp
Wire Wire Line
	9700 6100 9700 6050
Wire Wire Line
	9700 6050 9300 6050
Connection ~ 9300 6050
Wire Wire Line
	9300 6350 9700 6350
Wire Wire Line
	9700 6350 9700 6300
Connection ~ 9300 6350
$Comp
L Device:C_Small C7
U 1 1
P 9700 6200
F 0 "C7" H 9792 6246 50  0000 L CNN
F 1 "100nF" H 9792 6155 50  0000 L CNN
F 2 "Capacitor_SMD:C_0603_1608Metric" H 9700 6200 50  0001 C CNN
F 3 "~" H 9700 6200 50  0001 C CNN
	1    9700 6200
	1    0    0    -1  
$EndComp
Wire Wire Line
	9700 6350 10100 6350
Wire Wire Line
	10100 6350 10100 6300
Connection ~ 9700 6350
Wire Wire Line
	10100 6100 10100 6050
Wire Wire Line
	10100 6050 9700 6050
Connection ~ 9700 6050
$Comp
L Device:C_Small C8
U 1 1
P 10100 6200
F 0 "C8" H 10192 6246 50  0000 L CNN
F 1 "100nF" H 10192 6155 50  0000 L CNN
F 2 "Capacitor_SMD:C_0603_1608Metric" H 10100 6200 50  0001 C CNN
F 3 "~" H 10100 6200 50  0001 C CNN
	1    10100 6200
	1    0    0    -1  
$EndComp
$Comp
L Device:R_Small R5
U 1 1
P 9450 5300
F 0 "R5" H 9509 5346 50  0000 L CNN
F 1 "10k" H 9509 5255 50  0000 L CNN
F 2 "Resistor_SMD:R_0603_1608Metric" H 9450 5300 50  0001 C CNN
F 3 "~" H 9450 5300 50  0001 C CNN
	1    9450 5300
	1    0    0    -1  
$EndComp
Text GLabel 9450 5200 1    50   Input ~ 0
VCC
Text GLabel 7500 4700 0    50   Input ~ 0
GND
Wire Wire Line
	7500 4700 7500 4800
Wire Wire Line
	7500 4800 7500 4900
Connection ~ 7500 4800
NoConn ~ 8500 4800
NoConn ~ 8500 4900
NoConn ~ 8500 5000
Text GLabel 8500 5100 2    50   BiDi ~ 0
PT29B
Text GLabel 8500 5200 2    50   BiDi ~ 0
PT35B
Text GLabel 8500 5300 2    50   BiDi ~ 0
PT29A
Text GLabel 8500 5400 2    50   BiDi ~ 0
PT27B
Text GLabel 8500 5700 2    50   BiDi ~ 0
PT18B
Text GLabel 8500 5600 2    50   BiDi ~ 0
PT22B
Text GLabel 8500 5500 2    50   BiDi ~ 0
PT18A
Text GLabel 8500 4700 2    50   Input ~ 0
PT15B
Text GLabel 10200 3650 2    50   BiDi ~ 0
PT6B
Text GLabel 10200 3550 2    50   BiDi ~ 0
PT11B
Text GLabel 10200 3450 2    50   BiDi ~ 0
PT6A
Text GLabel 10200 3350 2    50   BiDi ~ 0
PT4B
Text GLabel 8500 3950 2    50   Output ~ 0
PL2A
Text GLabel 8500 3850 2    50   Input ~ 0
PL2B
$Comp
L Connector_Generic:Conn_01x03 J2
U 1 1
P 10200 4650
F 0 "J2" V 10164 4462 50  0000 R CNN
F 1 "Conn_01x03" V 10073 4462 50  0000 R CNN
F 2 "Connector_PinHeader_2.54mm:PinHeader_1x03_P2.54mm_Horizontal" H 10200 4650 50  0001 C CNN
F 3 "~" H 10200 4650 50  0001 C CNN
	1    10200 4650
	0    -1   -1   0   
$EndComp
Text GLabel 10300 4850 3    50   Input ~ 0
GND
Text GLabel 9900 5550 3    50   Output ~ 0
CFGIN
Text GLabel 10100 4850 3    50   Input ~ 0
CFGOUT
$Comp
L Base64:SN74CBTD3861DGVR U2
U 1 1
P 1450 5300
F 0 "U2" H 1450 6115 50  0000 C CNN
F 1 "SN74CBTD3861DGVR" H 1450 6024 50  0000 C CNN
F 2 "Package_SO:TSSOP-24_4.4x5mm_P0.4mm" H 1800 5950 50  0001 L CNN
F 3 "http://www.ti.com/lit/ds/symlink/sn74cbtd3861.pdf" H 1800 5850 50  0001 L CNN
	1    1450 5300
	1    0    0    -1  
$EndComp
Wire Wire Line
	950  5750 950  5850
$Comp
L Base64:SN74CBTD3861DGVR U3
U 1 1
P 3250 5300
F 0 "U3" H 3250 6115 50  0000 C CNN
F 1 "SN74CBTD3861DGVR" H 3250 6024 50  0000 C CNN
F 2 "Package_SO:TSSOP-24_4.4x5mm_P0.4mm" H 3600 5950 50  0001 L CNN
F 3 "http://www.ti.com/lit/ds/symlink/sn74cbtd3861.pdf" H 3600 5850 50  0001 L CNN
	1    3250 5300
	1    0    0    -1  
$EndComp
Wire Wire Line
	2750 5750 2750 5850
Wire Wire Line
	950  5650 950  5750
Connection ~ 950  5750
Wire Wire Line
	9450 5400 9450 5450
Wire Wire Line
	9450 5450 9900 5450
Wire Wire Line
	9900 5450 10200 5450
Wire Wire Line
	10200 5450 10200 4850
Connection ~ 9900 5450
Wire Wire Line
	9900 5450 9900 5550
Text GLabel 6500 950  1    50   Input ~ 0
GND
Text GLabel 3850 2650 2    50   Input ~ 0
3V3
Text GLabel 2300 2750 0    50   Input ~ 0
GND
Text GLabel 3850 2350 2    50   Output ~ 0
CLK
Text GLabel 3850 2550 2    50   Output ~ 0
ICLK
$Comp
L Device:R_Small R3
U 1 1
P 3650 2550
F 0 "R3" V 3750 2550 50  0000 C CNN
F 1 "33" V 3650 2550 50  0000 C CNN
F 2 "Resistor_SMD:R_0603_1608Metric" H 3650 2550 50  0001 C CNN
F 3 "~" H 3650 2550 50  0001 C CNN
	1    3650 2550
	0    -1   -1   0   
$EndComp
Wire Wire Line
	3750 2350 3850 2350
Wire Wire Line
	3550 2550 3500 2550
Text Label 3450 2550 1    50   ~ 0
CLK_BUF
Wire Wire Line
	2750 5650 2750 5750
Connection ~ 2750 5750
NoConn ~ 3750 5750
$Comp
L Device:C_Small C9
U 1 1
P 3500 2750
F 0 "C9" H 3592 2796 50  0000 L CNN
F 1 "100nF" H 3592 2705 50  0000 L CNN
F 2 "Capacitor_SMD:C_0603_1608Metric" H 3500 2750 50  0001 C CNN
F 3 "~" H 3500 2750 50  0001 C CNN
	1    3500 2750
	1    0    0    -1  
$EndComp
$Comp
L Base64:570BLFT U1
U 1 1
P 1550 3800
F 0 "U1" H 1550 4215 50  0000 C CNN
F 1 "570BLFT" H 1550 4124 50  0000 C CNN
F 2 "Package_SO:SOIC-8_3.9x4.9mm_P1.27mm" H 2000 4050 50  0001 L CNN
F 3 "https://componentsearchengine.com/Datasheets/1/570BLFT.pdf" H 2000 3950 50  0001 L CNN
	1    1550 3800
	1    0    0    -1  
$EndComp
Text GLabel 950  3850 0    50   Input ~ 0
GND
Text GLabel 700  3750 0    50   Input ~ 0
3V3
NoConn ~ 950  3650
NoConn ~ 2150 3850
Text GLabel 2850 3750 2    50   Output ~ 0
12x_CLK
Text Label 950  3650 2    50   ~ 0
S1
$Comp
L Device:R_Small R4
U 1 1
P 2600 3650
F 0 "R4" V 2700 3650 50  0000 C CNN
F 1 "33" V 2600 3650 50  0000 C CNN
F 2 "Resistor_SMD:R_0603_1608Metric" H 2600 3650 50  0001 C CNN
F 3 "~" H 2600 3650 50  0001 C CNN
	1    2600 3650
	0    -1   -1   0   
$EndComp
Wire Wire Line
	3250 3650 3250 3950
Text Label 3250 3950 0    50   ~ 0
FBIN
Text Label 2150 3650 0    50   ~ 0
CLKx6
Text Label 2150 3850 0    50   ~ 0
S0
Text Label 2150 3750 0    50   ~ 0
CLKx12
Wire Wire Line
	2700 3750 2850 3750
Wire Wire Line
	2150 3650 2500 3650
Wire Wire Line
	2150 3750 2500 3750
Wire Wire Line
	2700 3650 3250 3650
Wire Wire Line
	2150 3950 3250 3950
$Comp
L Base64:SN74LVC1G17DBVR U9
U 1 1
P 2850 2650
F 0 "U9" H 2850 3015 50  0000 C CNN
F 1 "SN74LVC1G17DBVR" H 2850 2924 50  0000 C CNN
F 2 "Base64:SOT95P280X145-5N" H 3250 2850 50  0001 L CNN
F 3 "http://www.ti.com/lit/gpn/sn74lvc1g17" H 3250 2750 50  0001 L CNN
	1    2850 2650
	1    0    0    -1  
$EndComp
$Comp
L Device:R_Small R2
U 1 1
P 3650 2350
F 0 "R2" V 3550 2350 50  0000 C CNN
F 1 "33" V 3650 2350 50  0000 C CNN
F 2 "Resistor_SMD:R_0805_2012Metric" H 3650 2350 50  0001 C CNN
F 3 "~" H 3650 2350 50  0001 C CNN
	1    3650 2350
	0    1    1    0   
$EndComp
Wire Wire Line
	3550 2350 3500 2350
Wire Wire Line
	3500 2350 3500 2550
Connection ~ 3500 2550
Wire Wire Line
	3500 2550 3400 2550
NoConn ~ 8500 4050
Wire Wire Line
	7500 3950 7500 4050
Text GLabel 2750 6450 0    50   Input ~ 0
GND
NoConn ~ 3750 6550
Text GLabel 2500 950  1    50   Input ~ 0
CLK
Wire Wire Line
	3750 2550 3850 2550
Text GLabel 950  3950 0    50   Input ~ 0
ICLK
Text GLabel 2200 950  1    50   Input ~ 0
12x_CLK
$Comp
L Regulator_Linear:TLV73312PDBV U10
U 1 1
P 1350 2600
F 0 "U10" H 1350 2942 50  0000 C CNN
F 1 "TLV75533PDBVR" H 1350 2851 50  0000 C CNN
F 2 "Package_TO_SOT_SMD:SOT-23-5" H 1350 2925 50  0001 C CIN
F 3 "http://www.ti.com/lit/ds/symlink/tlv733p.pdf" H 1350 2600 50  0001 C CNN
	1    1350 2600
	1    0    0    -1  
$EndComp
Text GLabel 700  2500 0    50   Input ~ 0
VCC
Wire Wire Line
	1050 2500 1050 2600
Text GLabel 1350 2900 3    50   Input ~ 0
GND
Text GLabel 1800 2500 2    50   Output ~ 0
3V3
$Comp
L Device:C_Small C1
U 1 1
P 800 2600
F 0 "C1" H 550 2600 50  0000 L CNN
F 1 "1uF" H 550 2500 50  0000 L CNN
F 2 "Capacitor_SMD:C_0805_2012Metric" H 800 2600 50  0001 C CNN
F 3 "~" H 800 2600 50  0001 C CNN
	1    800  2600
	1    0    0    -1  
$EndComp
Wire Wire Line
	700  2500 800  2500
Connection ~ 800  2500
Wire Wire Line
	800  2900 800  2700
Wire Wire Line
	3400 2650 3500 2650
Connection ~ 3500 2650
Wire Wire Line
	3500 2650 3850 2650
Text GLabel 3500 2850 3    50   Input ~ 0
GND
Wire Wire Line
	800  3550 800  3750
Wire Wire Line
	800  3750 950  3750
Wire Wire Line
	800  3750 700  3750
Connection ~ 800  3750
Wire Wire Line
	800  2500 1050 2500
Connection ~ 1050 2500
Wire Wire Line
	800  2900 1350 2900
Wire Wire Line
	800  2900 800  3350
Connection ~ 800  2900
Wire Wire Line
	1650 2500 1800 2500
$Comp
L Device:C_Small C10
U 1 1
P 1650 2700
F 0 "C10" H 1742 2746 50  0000 L CNN
F 1 "100nF" H 1742 2655 50  0000 L CNN
F 2 "Capacitor_SMD:C_0603_1608Metric" H 1650 2700 50  0001 C CNN
F 3 "~" H 1650 2700 50  0001 C CNN
	1    1650 2700
	1    0    0    -1  
$EndComp
Wire Wire Line
	1650 2500 1650 2600
Connection ~ 1650 2500
Wire Wire Line
	1650 2800 1650 2900
Wire Wire Line
	1650 2900 1350 2900
Connection ~ 1350 2900
Text Notes 2250 550  1    50   ~ 0
(PL26A)
Text Notes 2550 700  1    50   ~ 0
(PT27A)
Wire Wire Line
	7700 6050 8100 6050
Wire Wire Line
	7500 6050 7700 6050
Connection ~ 7700 6050
Wire Wire Line
	7700 6100 7700 6050
Text Notes 7350 6250 0    50   ~ 0
0603
$EndSCHEMATC
